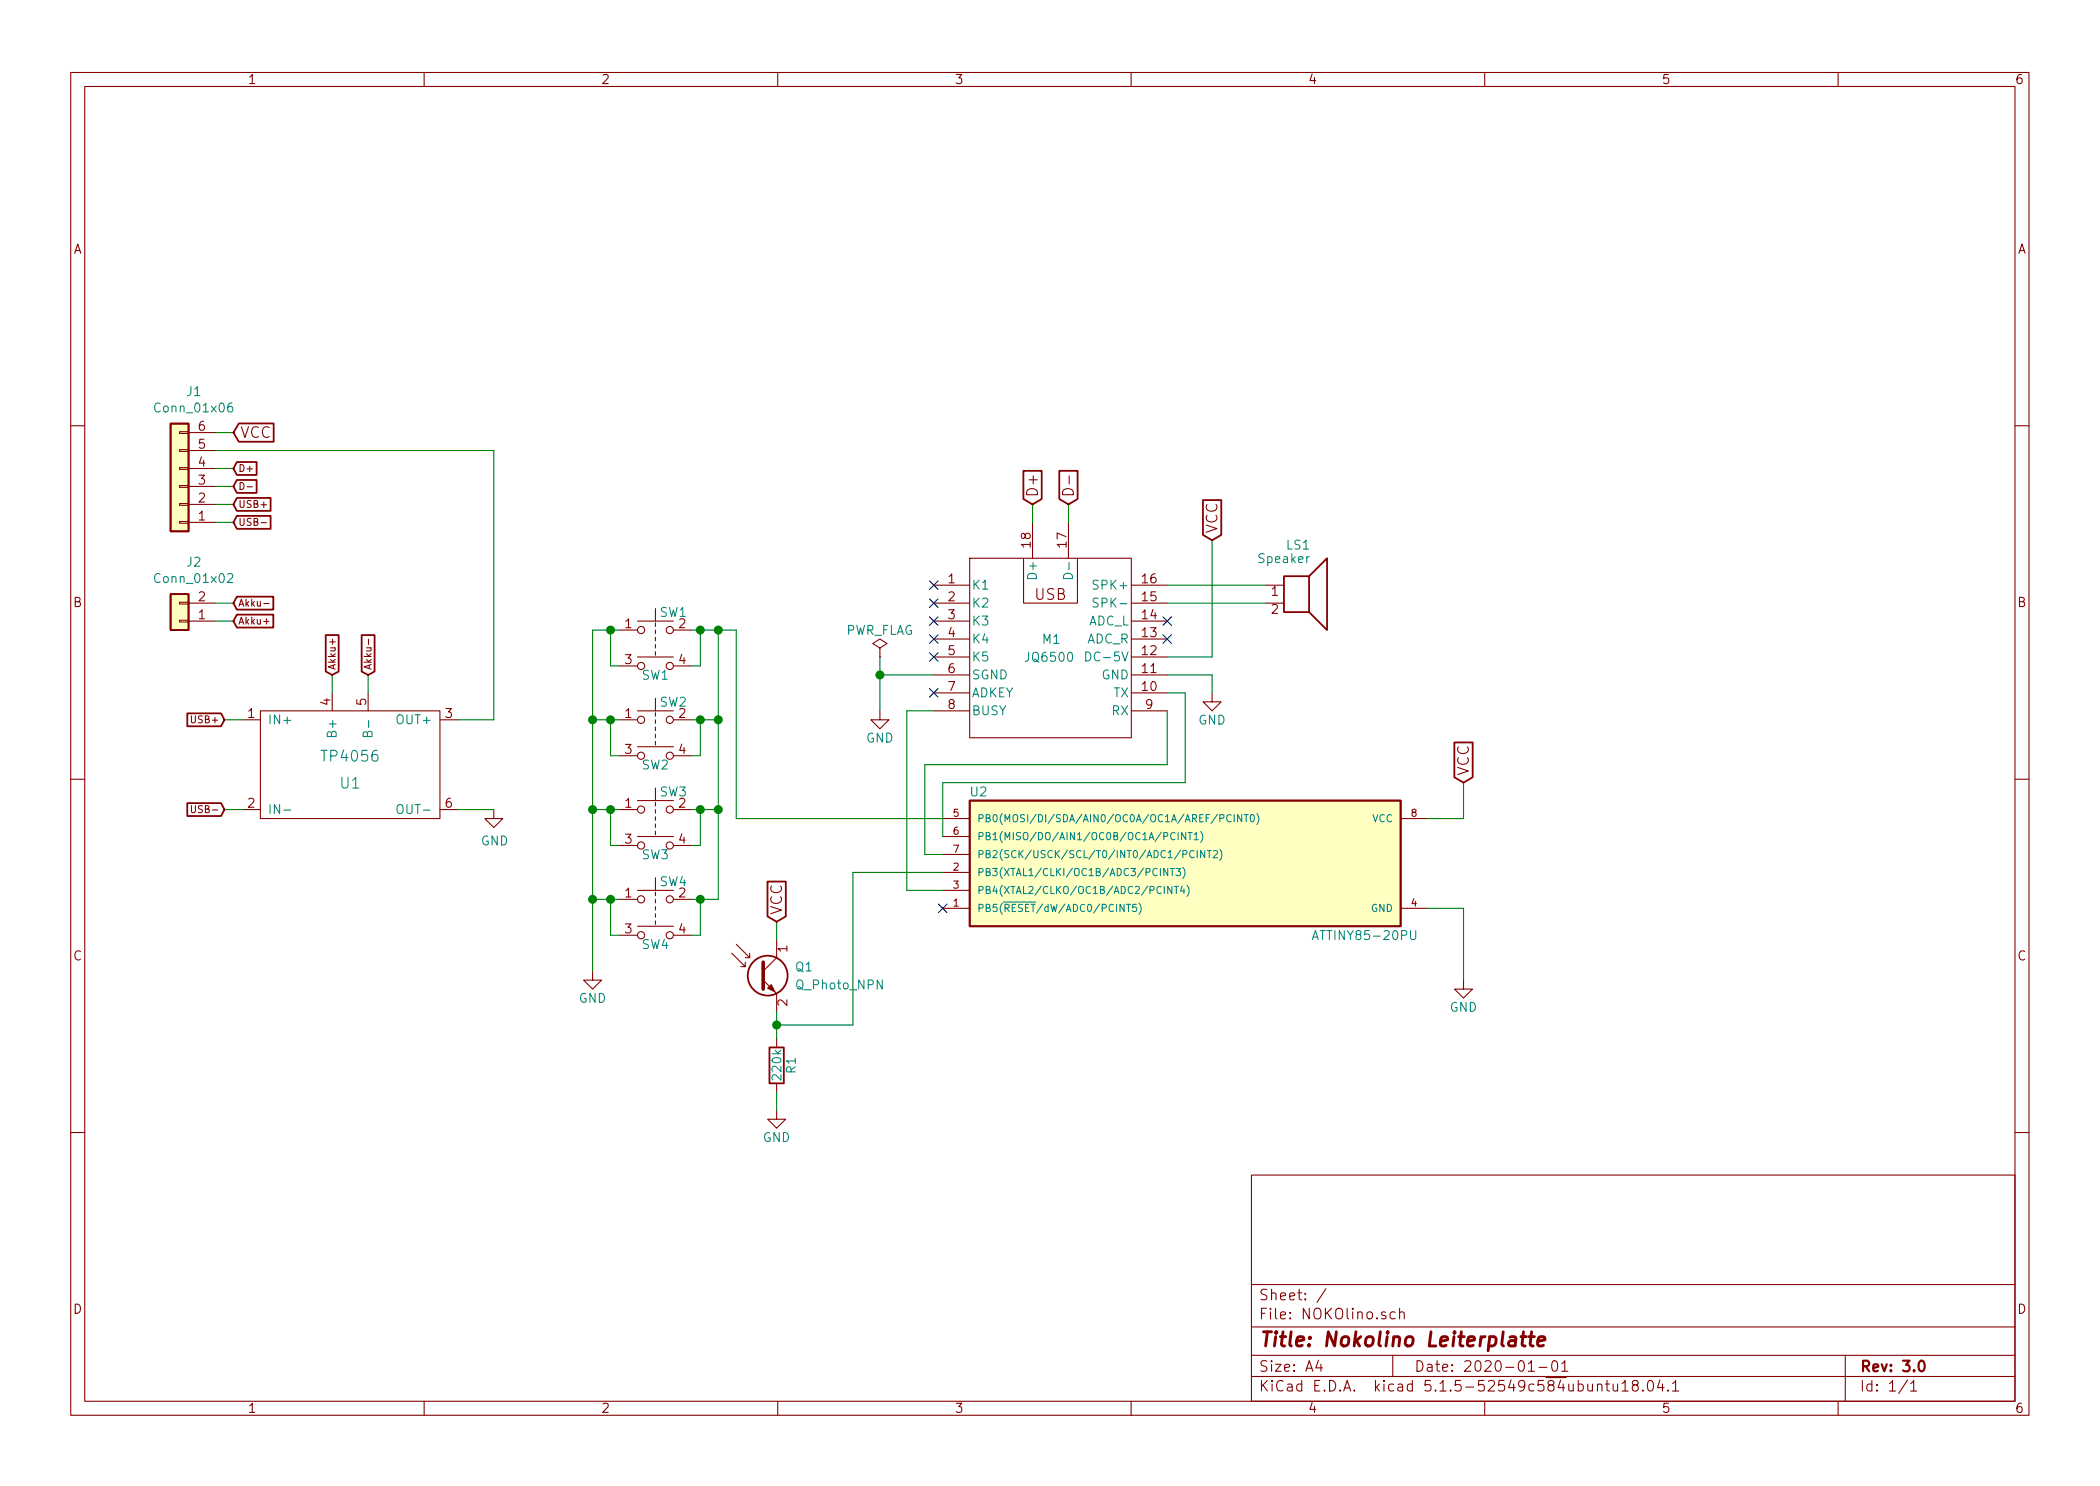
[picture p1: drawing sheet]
EESchema Schematic File Version 4
EELAYER 30 0
EELAYER END
$Descr A4 11693 8268
encoding utf-8
Sheet 1 1
Title "Nokolino Leiterplatte"
Date "2020-01-01"
Rev "3.0"
Comp ""
Comment1 ""
Comment2 ""
Comment3 ""
Comment4 ""
$EndDescr
$Comp
L NOKOlino-rescue:ATTINY85-20PU U2
U 1 1
P 6600 4800
F 0 "U2" H 5450 5200 50  0000 C CNN
F 1 "ATTINY85-20PU" H 7600 4400 50  0000 C CNN
F 2 "Housings_DIP:DIP-8_W7.62mm" H 7600 4800 50  0001 C CIN
F 3 "" H 6600 4800 50  0001 C CNN
	1    6600 4800
	1    0    0    -1  
$EndComp
$Comp
L power:GND #PWR01
U 1 1
P 8150 5450
F 0 "#PWR01" H 8150 5200 50  0001 C CNN
F 1 "GND" H 8150 5300 50  0000 C CNN
F 2 "" H 8150 5450 50  0001 C CNN
F 3 "" H 8150 5450 50  0001 C CNN
	1    8150 5450
	-1   0    0    -1  
$EndComp
NoConn ~ 5250 5050
$Comp
L NOKOlino1:JQ6500 M1
U 1 1
P 5850 3600
F 0 "M1" H 5800 3650 50  0000 L CNN
F 1 "JQ6500" H 5700 3550 50  0000 L CNN
F 2 "NOKOlino:JQ6500-16p" H 5888 3450 50  0001 C CNN
F 3 "" H 5850 3600 50  0001 C CNN
	1    5850 3600
	1    0    0    -1  
$EndComp
$Comp
L NOKOlino1:TP4056 U1
U 1 1
P 1950 4250
F 0 "U1" H 1950 4150 60  0000 C CNN
F 1 "TP4056" H 1950 4300 60  0000 C CNN
F 2 "NOKOlino:TP4056-Protect" H 1900 4150 60  0001 C CNN
F 3 "" H 1900 4150 60  0001 C CNN
	1    1950 4250
	1    0    0    -1  
$EndComp
$Comp
L power:GND #PWR02
U 1 1
P 3300 5400
F 0 "#PWR02" H 3300 5150 50  0001 C CNN
F 1 "GND" H 3300 5250 50  0000 C CNN
F 2 "" H 3300 5400 50  0001 C CNN
F 3 "" H 3300 5400 50  0001 C CNN
	1    3300 5400
	1    0    0    -1  
$EndComp
Text GLabel 8150 4350 1    60   Input ~ 0
VCC
Wire Wire Line
	3300 3500 3400 3500
Wire Wire Line
	4000 4500 3900 4500
Wire Wire Line
	4000 5000 3900 5000
Wire Wire Line
	3300 5000 3400 5000
Wire Wire Line
	3300 4500 3400 4500
Wire Wire Line
	3300 3500 3300 4000
Connection ~ 3300 4500
Connection ~ 3300 4000
Wire Wire Line
	4000 3500 4000 4000
Connection ~ 4000 4000
Connection ~ 4000 4500
Wire Wire Line
	7950 5050 8150 5050
Wire Wire Line
	8150 5050 8150 5450
Wire Wire Line
	2550 4000 2750 4000
Connection ~ 3300 5000
Wire Wire Line
	5200 3950 5050 3950
Wire Wire Line
	5050 3950 5050 4950
Wire Wire Line
	5050 4950 5250 4950
Wire Wire Line
	3850 3500 3900 3500
Wire Wire Line
	4100 3500 4100 4550
Connection ~ 4000 3500
$Comp
L power:GND #PWR03
U 1 1
P 6750 3850
F 0 "#PWR03" H 6750 3600 50  0001 C CNN
F 1 "GND" H 6750 3700 50  0000 C CNN
F 2 "" H 6750 3850 50  0001 C CNN
F 3 "" H 6750 3850 50  0001 C CNN
	1    6750 3850
	-1   0    0    -1  
$EndComp
Wire Wire Line
	6500 3750 6750 3750
Wire Wire Line
	6750 3750 6750 3850
Text GLabel 6750 3000 1    60   Input ~ 0
VCC
Wire Wire Line
	6500 3650 6750 3650
Wire Wire Line
	6750 3650 6750 3000
$Comp
L power:GND #PWR04
U 1 1
P 4900 3950
F 0 "#PWR04" H 4900 3700 50  0001 C CNN
F 1 "GND" H 4900 3800 50  0000 C CNN
F 2 "" H 4900 3950 50  0001 C CNN
F 3 "" H 4900 3950 50  0001 C CNN
	1    4900 3950
	-1   0    0    -1  
$EndComp
Wire Wire Line
	5200 3750 4900 3750
Wire Wire Line
	4900 3650 4900 3750
$Comp
L Device:Speaker LS1
U 1 1
P 7250 3250
F 0 "LS1" H 7300 3475 50  0000 R CNN
F 1 "Speaker" H 7300 3400 50  0000 R CNN
F 2 "NOKOlino:K20.40" H 7250 3050 50  0001 C CNN
F 3 "" H 7240 3200 50  0001 C CNN
	1    7250 3250
	1    0    0    -1  
$EndComp
Wire Wire Line
	6500 3250 7050 3250
Wire Wire Line
	6500 3350 7050 3350
NoConn ~ 6500 3450
NoConn ~ 6500 3550
NoConn ~ 5200 3250
NoConn ~ 5200 3350
NoConn ~ 5200 3450
NoConn ~ 5200 3550
NoConn ~ 5200 3650
NoConn ~ 5200 3850
Text GLabel 5750 2800 1    60   Input ~ 0
D+
Text GLabel 5950 2800 1    60   Input ~ 0
D-
Wire Wire Line
	5750 2800 5750 2900
Wire Wire Line
	5950 2800 5950 2900
Text GLabel 1850 3750 1    39   Input ~ 0
Akku+
Wire Wire Line
	1850 3850 1850 3750
Text GLabel 2050 3750 1    39   Input ~ 0
Akku-
Wire Wire Line
	2050 3850 2050 3750
Text GLabel 1300 3450 2    39   Input ~ 0
Akku+
Text GLabel 1300 3350 2    39   Input ~ 0
Akku-
Text GLabel 1300 2800 2    39   Input ~ 0
USB+
Wire Wire Line
	1200 2800 1300 2800
Text GLabel 1300 2700 2    39   Input ~ 0
D-
Text GLabel 1300 2600 2    39   Input ~ 0
D+
Wire Wire Line
	1200 2600 1300 2600
Wire Wire Line
	1200 2700 1300 2700
Text GLabel 1250 4000 0    39   Input ~ 0
USB+
Text GLabel 1250 4500 0    39   Input ~ 0
USB-
Wire Wire Line
	1250 4000 1350 4000
Wire Wire Line
	1250 4500 1350 4500
Text GLabel 1300 2900 2    39   Input ~ 0
USB-
Wire Wire Line
	1200 2900 1300 2900
Wire Wire Line
	1200 2400 1300 2400
Wire Wire Line
	2550 4500 2750 4500
Connection ~ 4900 3750
$Comp
L Device:R R1
U 1 1
P 4325 5925
F 0 "R1" V 4405 5925 50  0000 C CNN
F 1 "220k" V 4325 5925 50  0000 C CNN
F 2 "Resistors_THT:R_Axial_DIN0207_L6.3mm_D2.5mm_P7.62mm_Horizontal" V 4255 5925 50  0001 C CNN
F 3 "" H 4325 5925 50  0001 C CNN
	1    4325 5925
	1    0    0    -1  
$EndComp
$Comp
L power:GND #PWR08
U 1 1
P 4325 6175
F 0 "#PWR08" H 4325 5925 50  0001 C CNN
F 1 "GND" H 4325 6025 50  0000 C CNN
F 2 "" H 4325 6175 50  0001 C CNN
F 3 "" H 4325 6175 50  0001 C CNN
	1    4325 6175
	1    0    0    -1  
$EndComp
Wire Wire Line
	4325 6075 4325 6175
$Comp
L Device:Q_Photo_NPN Q1
U 1 1
P 4225 5425
F 0 "Q1" H 4425 5475 50  0000 L CNN
F 1 "Q_Photo_NPN" H 4425 5375 50  0000 L CNN
F 2 "Connectors_JST:JST_XH_B02B-XH-A_02x2.50mm_Straight" H 4425 5525 50  0001 C CNN
F 3 "" H 4225 5425 50  0001 C CNN
	1    4225 5425
	1    0    0    -1  
$EndComp
Text GLabel 4325 5125 1    60   Input ~ 0
VCC
Wire Wire Line
	4325 5125 4325 5225
Wire Wire Line
	4325 5625 4325 5700
Wire Wire Line
	5250 4850 4750 4850
Wire Wire Line
	4750 4850 4750 5700
Wire Wire Line
	4750 5700 4325 5700
Connection ~ 4325 5700
Wire Wire Line
	3300 4500 3300 5000
Wire Wire Line
	3300 4000 3300 4500
Wire Wire Line
	4000 4000 4000 4500
Wire Wire Line
	4000 4500 4000 5000
Wire Wire Line
	3300 5000 3300 5400
Wire Wire Line
	4000 3500 4100 3500
Wire Wire Line
	4900 3750 4900 3950
Wire Wire Line
	4325 5700 4325 5775
$Comp
L Connector_Generic:Conn_01x02 J2
U 1 1
P 1000 3450
F 0 "J2" H 920 3125 50  0000 C CNN
F 1 "Conn_01x02" H 920 3216 50  0000 C CNN
F 2 "Pin_Headers:Pin_Header_Straight_1x02_Pitch2.54mm" H 1000 3450 50  0001 C CNN
F 3 "~" H 1000 3450 50  0001 C CNN
	1    1000 3450
	-1   0    0    1   
$EndComp
$Comp
L Connector_Generic:Conn_01x06 J1
U 1 1
P 1000 2700
F 0 "J1" H 920 2175 50  0000 C CNN
F 1 "Conn_01x06" H 920 2266 50  0000 C CNN
F 2 "Pin_Headers:Pin_Header_Straight_1x06_Pitch2.54mm" H 1000 2700 50  0001 C CNN
F 3 "~" H 1000 2700 50  0001 C CNN
	1    1000 2700
	-1   0    0    1   
$EndComp
Text GLabel 1300 2400 2    60   Input ~ 0
VCC
Wire Wire Line
	2750 2500 2750 4000
$Comp
L power:GND #PWR0101
U 1 1
P 2750 4500
F 0 "#PWR0101" H 2750 4250 50  0001 C CNN
F 1 "GND" H 2755 4327 50  0000 C CNN
F 2 "" H 2750 4500 50  0001 C CNN
F 3 "" H 2750 4500 50  0001 C CNN
	1    2750 4500
	1    0    0    -1  
$EndComp
Wire Wire Line
	5250 4550 4100 4550
Wire Wire Line
	1300 3350 1200 3350
Wire Wire Line
	1300 3450 1200 3450
Wire Wire Line
	6600 3850 6500 3850
Wire Wire Line
	5250 4350 6600 4350
Wire Wire Line
	6600 3850 6600 4350
Wire Wire Line
	5250 4350 5250 4650
Wire Wire Line
	5250 4750 5150 4750
Wire Wire Line
	5150 4750 5150 4250
Wire Wire Line
	5150 4250 6500 4250
Wire Wire Line
	6500 4250 6500 3950
Wire Wire Line
	8150 4350 8150 4550
Wire Wire Line
	8150 4550 7950 4550
$Comp
L Switch:SW_Push_Dual SW1
U 1 1
P 3650 3500
F 0 "SW1" H 3750 3600 50  0000 C CNN
F 1 "SW1" H 3650 3250 50  0000 C CNN
F 2 "" H 3650 3700 50  0001 C CNN
F 3 "~" H 3650 3700 50  0001 C CNN
	1    3650 3500
	1    0    0    -1  
$EndComp
Wire Wire Line
	3400 3500 3400 3700
Wire Wire Line
	3400 3700 3450 3700
Connection ~ 3400 3500
Wire Wire Line
	3400 3500 3450 3500
Wire Wire Line
	3900 3500 3900 3700
Wire Wire Line
	3900 3700 3850 3700
Connection ~ 3900 3500
Wire Wire Line
	3900 3500 4000 3500
$Comp
L Switch:SW_Push_Dual SW2
U 1 1
P 3650 4000
F 0 "SW2" H 3750 4100 50  0000 C CNN
F 1 "SW2" H 3650 3750 50  0000 C CNN
F 2 "" H 3650 4200 50  0001 C CNN
F 3 "~" H 3650 4200 50  0001 C CNN
	1    3650 4000
	1    0    0    -1  
$EndComp
$Comp
L Switch:SW_Push_Dual SW3
U 1 1
P 3650 4500
F 0 "SW3" H 3750 4600 50  0000 C CNN
F 1 "SW3" H 3650 4250 50  0000 C CNN
F 2 "" H 3650 4700 50  0001 C CNN
F 3 "~" H 3650 4700 50  0001 C CNN
	1    3650 4500
	1    0    0    -1  
$EndComp
$Comp
L Switch:SW_Push_Dual SW4
U 1 1
P 3650 5000
F 0 "SW4" H 3750 5100 50  0000 C CNN
F 1 "SW4" H 3650 4750 50  0000 C CNN
F 2 "" H 3650 5200 50  0001 C CNN
F 3 "~" H 3650 5200 50  0001 C CNN
	1    3650 5000
	1    0    0    -1  
$EndComp
Wire Wire Line
	3400 4500 3400 4700
Wire Wire Line
	3400 4700 3450 4700
Connection ~ 3400 4500
Wire Wire Line
	3400 4500 3450 4500
Wire Wire Line
	3900 4500 3900 4700
Wire Wire Line
	3900 4700 3850 4700
Connection ~ 3900 4500
Wire Wire Line
	3900 4500 3850 4500
Wire Wire Line
	3400 5000 3400 5200
Wire Wire Line
	3400 5200 3450 5200
Connection ~ 3400 5000
Wire Wire Line
	3400 5000 3450 5000
Wire Wire Line
	3900 5000 3900 5200
Wire Wire Line
	3900 5200 3850 5200
Connection ~ 3900 5000
Wire Wire Line
	3900 5000 3850 5000
Wire Wire Line
	3300 4000 3400 4000
Wire Wire Line
	3850 4000 3900 4000
Wire Wire Line
	3400 4000 3400 4200
Wire Wire Line
	3400 4200 3450 4200
Connection ~ 3400 4000
Wire Wire Line
	3400 4000 3450 4000
Wire Wire Line
	3900 4200 3850 4200
Wire Wire Line
	3900 4000 3900 4200
Connection ~ 3900 4000
Wire Wire Line
	3900 4000 4000 4000
$Comp
L power:PWR_FLAG #FLG0101
U 1 1
P 4900 3650
F 0 "#FLG0101" H 4900 3725 50  0001 C CNN
F 1 "PWR_FLAG" H 4900 3800 50  0000 C CNN
F 2 "" H 4900 3650 50  0001 C CNN
F 3 "" H 4900 3650 50  0001 C CNN
	1    4900 3650
	1    0    0    -1  
$EndComp
Wire Wire Line
	1200 2500 2750 2500
$EndSCHEMATC
